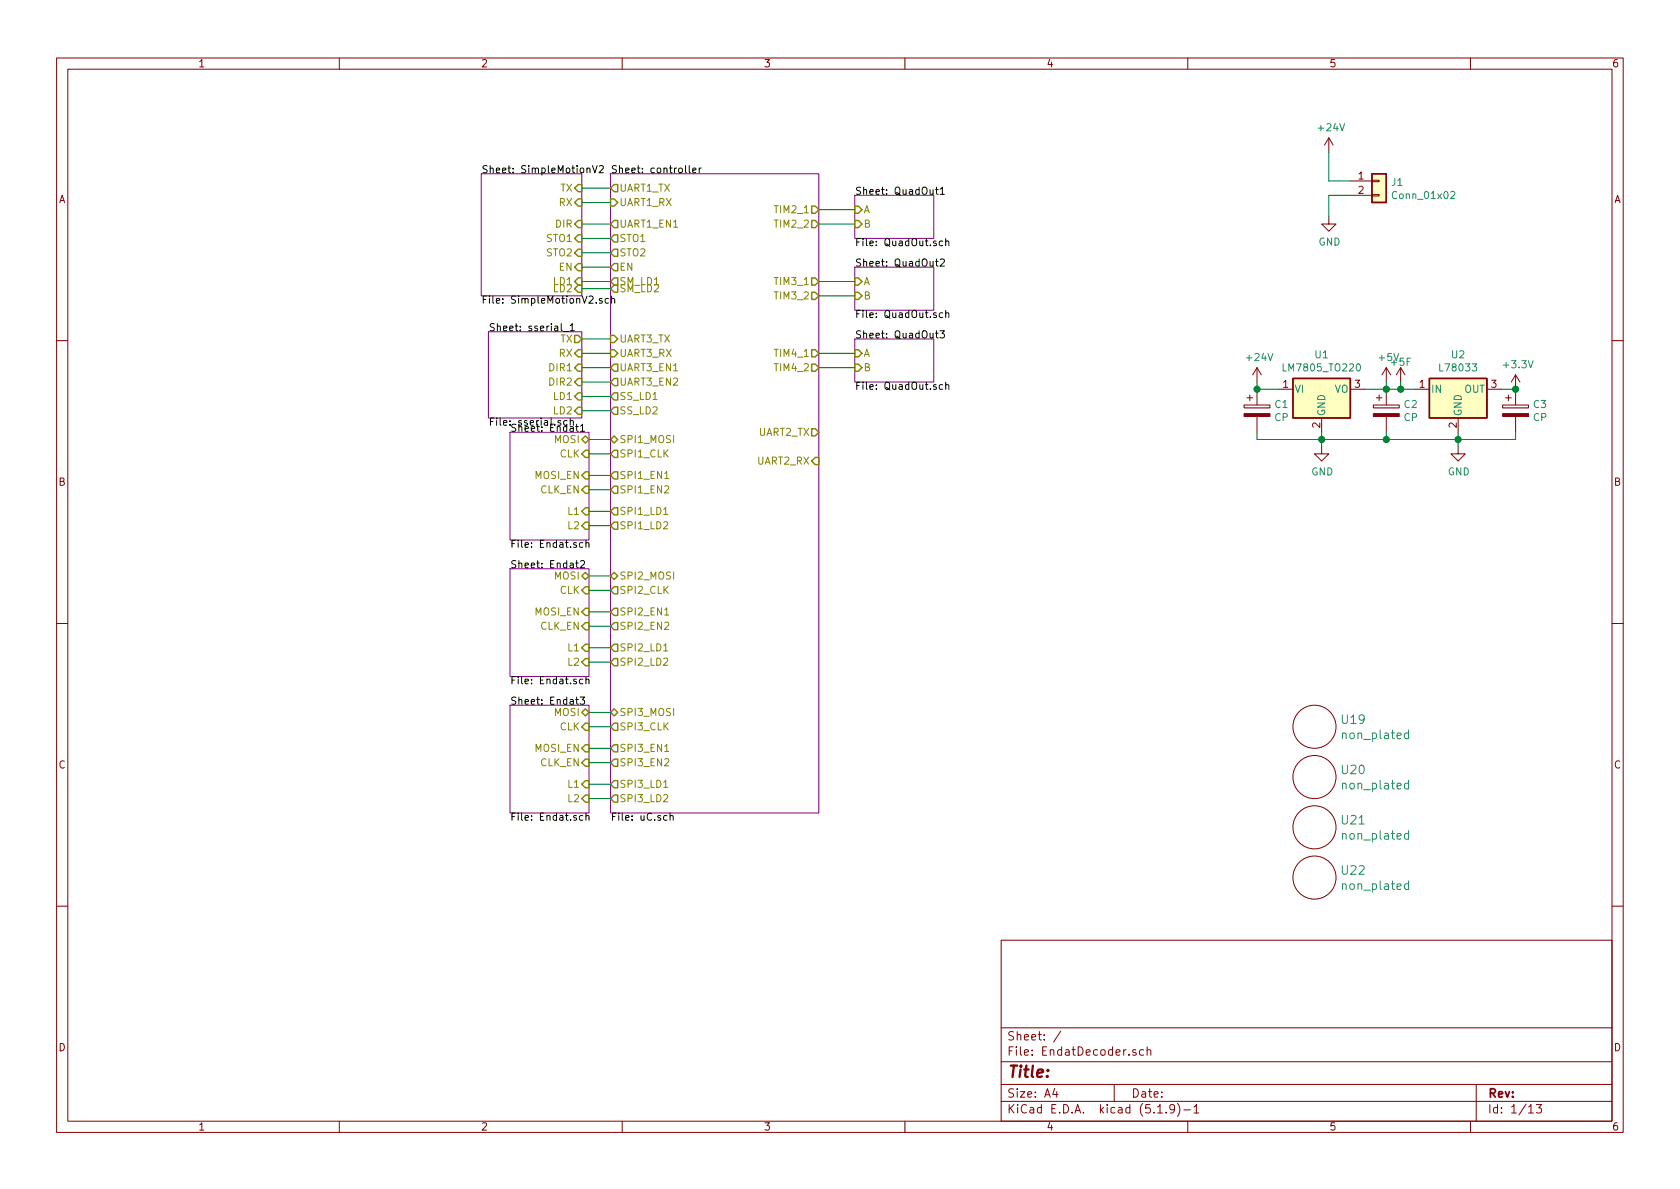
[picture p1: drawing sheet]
EESchema Schematic File Version 4
EELAYER 30 0
EELAYER END
$Descr A4 11693 8268
encoding utf-8
Sheet 1 13
Title ""
Date ""
Rev ""
Comp ""
Comment1 ""
Comment2 ""
Comment3 ""
Comment4 ""
$EndDescr
$Sheet
S 4250 1200 1450 4450
U 60D2628F
F0 "controller" 50
F1 "uC.sch" 50
F2 "TIM2_1" O R 5700 1450 50 
F3 "TIM2_2" O R 5700 1550 50 
F4 "UART2_TX" O R 5700 3000 50 
F5 "UART2_RX" I R 5700 3200 50 
F6 "SPI1_CLK" O L 4250 3150 50 
F7 "SPI1_MOSI" B L 4250 3050 50 
F8 "TIM4_1" O R 5700 2450 50 
F9 "TIM4_2" O R 5700 2550 50 
F10 "UART1_TX" O L 4250 1300 50 
F11 "UART1_RX" I L 4250 1400 50 
F12 "SPI3_CLK" O L 4250 5050 50 
F13 "SPI3_MOSI" B L 4250 4950 50 
F14 "SPI2_MOSI" B L 4250 4000 50 
F15 "SPI2_CLK" O L 4250 4100 50 
F16 "UART3_RX" I L 4250 2450 50 
F17 "UART3_TX" I L 4250 2350 50 
F18 "TIM3_1" O R 5700 1950 50 
F19 "TIM3_2" O R 5700 2050 50 
F20 "SPI2_EN1" O L 4250 4250 50 
F21 "SPI2_EN2" O L 4250 4350 50 
F22 "SPI2_LD1" O L 4250 4500 50 
F23 "SPI2_LD2" O L 4250 4600 50 
F24 "SPI1_EN1" O L 4250 3300 50 
F25 "SPI1_EN2" O L 4250 3400 50 
F26 "SPI1_LD1" O L 4250 3550 50 
F27 "SPI1_LD2" O L 4250 3650 50 
F28 "SPI3_EN1" O L 4250 5200 50 
F29 "SPI3_EN2" O L 4250 5300 50 
F30 "SPI3_LD1" O L 4250 5450 50 
F31 "SPI3_LD2" O L 4250 5550 50 
F32 "UART1_EN1" O L 4250 1550 50 
F33 "UART3_EN1" O L 4250 2550 50 
F34 "UART3_EN2" O L 4250 2650 50 
F35 "STO1" O L 4250 1650 50 
F36 "STO2" O L 4250 1750 50 
F37 "EN" O L 4250 1850 50 
F38 "SM_LD1" O L 4250 1950 50 
F39 "SM_LD2" O L 4250 2000 50 
F40 "SS_LD1" O L 4250 2750 50 
F41 "SS_LD2" O L 4250 2850 50 
$EndSheet
$Sheet
S 3400 2300 650  600 
U 60DBB6F1
F0 "sserial_1" 50
F1 "sserial.sch" 50
F2 "TX" O R 4050 2350 50 
F3 "RX" I R 4050 2450 50 
F4 "DIR2" I R 4050 2650 50 
F5 "DIR1" I R 4050 2550 50 
F6 "LD1" I R 4050 2750 50 
F7 "LD2" I R 4050 2850 50 
$EndSheet
$Sheet
S 3350 1200 700  850 
U 60DDE969
F0 "SimpleMotionV2" 50
F1 "SimpleMotionV2.sch" 50
F2 "TX" I R 4050 1300 50 
F3 "DIR" I R 4050 1550 50 
F4 "RX" I R 4050 1400 50 
F5 "STO1" I R 4050 1650 50 
F6 "STO2" I R 4050 1750 50 
F7 "EN" I R 4050 1850 50 
F8 "LD1" I R 4050 1950 50 
F9 "LD2" I R 4050 2000 50 
$EndSheet
Wire Wire Line
	4250 2350 4050 2350
Wire Wire Line
	4250 2450 4050 2450
Wire Wire Line
	4250 1300 4050 1300
Wire Wire Line
	4250 1400 4050 1400
$Sheet
S 3550 3000 550  750 
U 60DAA7B2
F0 "Endat1" 50
F1 "Endat.sch" 50
F2 "CLK" I R 4100 3150 50 
F3 "CLK_EN" I R 4100 3400 50 
F4 "MOSI" B R 4100 3050 50 
F5 "MOSI_EN" I R 4100 3300 50 
F6 "L1" I R 4100 3550 50 
F7 "L2" I R 4100 3650 50 
$EndSheet
$Sheet
S 3550 3950 550  750 
U 60F6DB7C
F0 "Endat2" 50
F1 "Endat.sch" 50
F2 "CLK" I R 4100 4100 50 
F3 "CLK_EN" I R 4100 4350 50 
F4 "MOSI" B R 4100 4000 50 
F5 "MOSI_EN" I R 4100 4250 50 
F6 "L1" I R 4100 4500 50 
F7 "L2" I R 4100 4600 50 
$EndSheet
$Sheet
S 3550 4900 550  750 
U 60F6E279
F0 "Endat3" 50
F1 "Endat.sch" 50
F2 "CLK" I R 4100 5050 50 
F3 "CLK_EN" I R 4100 5300 50 
F4 "MOSI" B R 4100 4950 50 
F5 "MOSI_EN" I R 4100 5200 50 
F6 "L1" I R 4100 5450 50 
F7 "L2" I R 4100 5550 50 
$EndSheet
Wire Wire Line
	4100 3050 4250 3050
Wire Wire Line
	4100 3150 4250 3150
Wire Wire Line
	4100 4000 4250 4000
Wire Wire Line
	4100 4100 4250 4100
Wire Wire Line
	4100 4950 4250 4950
Wire Wire Line
	4100 5050 4250 5050
$Sheet
S 5950 1350 550  300 
U 60F76619
F0 "QuadOut1" 50
F1 "QuadOut.sch" 50
F2 "A" I L 5950 1450 50 
F3 "B" I L 5950 1550 50 
$EndSheet
$Sheet
S 5950 1850 550  300 
U 6105E100
F0 "QuadOut2" 50
F1 "QuadOut.sch" 50
F2 "A" I L 5950 1950 50 
F3 "B" I L 5950 2050 50 
$EndSheet
$Sheet
S 5950 2350 550  300 
U 6105E423
F0 "QuadOut3" 50
F1 "QuadOut.sch" 50
F2 "A" I L 5950 2450 50 
F3 "B" I L 5950 2550 50 
$EndSheet
Wire Wire Line
	5700 1450 5950 1450
Wire Wire Line
	5700 1550 5950 1550
Wire Wire Line
	5700 1950 5950 1950
Wire Wire Line
	5700 2050 5950 2050
Wire Wire Line
	5700 2450 5950 2450
Wire Wire Line
	5700 2550 5950 2550
Wire Wire Line
	4250 3300 4100 3300
Wire Wire Line
	4250 3400 4100 3400
Wire Wire Line
	4250 3550 4100 3550
Wire Wire Line
	4250 3650 4100 3650
Wire Wire Line
	4250 4250 4100 4250
Wire Wire Line
	4250 4350 4100 4350
Wire Wire Line
	4250 4500 4100 4500
Wire Wire Line
	4250 4600 4100 4600
Wire Wire Line
	4250 5200 4100 5200
Wire Wire Line
	4250 5300 4100 5300
Wire Wire Line
	4100 5450 4250 5450
Wire Wire Line
	4250 5550 4100 5550
Wire Wire Line
	4250 1750 4050 1750
Wire Wire Line
	4250 1850 4050 1850
Wire Wire Line
	4250 1950 4050 1950
Wire Wire Line
	4250 1550 4050 1550
$Comp
L power:+24V #PWR0101
U 1 1
P 9250 1050
F 0 "#PWR0101" H 9250 900 50  0001 C CNN
F 1 "+24V" H 9265 1223 50  0000 C CNN
F 2 "" H 9250 1050 50  0001 C CNN
F 3 "" H 9250 1050 50  0001 C CNN
	1    9250 1050
	1    0    0    -1  
$EndComp
$Comp
L power:GND #PWR0102
U 1 1
P 9250 1500
F 0 "#PWR0102" H 9250 1250 50  0001 C CNN
F 1 "GND" H 9255 1327 50  0000 C CNN
F 2 "" H 9250 1500 50  0001 C CNN
F 3 "" H 9250 1500 50  0001 C CNN
	1    9250 1500
	1    0    0    -1  
$EndComp
Wire Wire Line
	9250 1350 9400 1350
Wire Wire Line
	9250 1250 9400 1250
Wire Wire Line
	9250 1350 9250 1500
Wire Wire Line
	9250 1050 9250 1250
$Comp
L Connector_Generic:Conn_01x02 J1
U 1 1
P 9600 1250
F 0 "J1" H 9680 1242 50  0000 L CNN
F 1 "Conn_01x02" H 9680 1151 50  0000 L CNN
F 2 "stmbl:RM5.08_1x2" H 9600 1250 50  0001 C CNN
F 3 "~" H 9600 1250 50  0001 C CNN
	1    9600 1250
	1    0    0    -1  
$EndComp
$Comp
L Regulator_Linear:LM7805_TO220 U1
U 1 1
P 9200 2700
F 0 "U1" H 9200 2942 50  0000 C CNN
F 1 "LM7805_TO220" H 9200 2851 50  0000 C CNN
F 2 "Package_TO_SOT_THT:TO-220-3_Vertical" H 9200 2925 50  0001 C CIN
F 3 "https://www.onsemi.cn/PowerSolutions/document/MC7800-D.PDF" H 9200 2650 50  0001 C CNN
	1    9200 2700
	1    0    0    -1  
$EndComp
$Comp
L power:+24V #PWR0103
U 1 1
P 8750 2650
F 0 "#PWR0103" H 8750 2500 50  0001 C CNN
F 1 "+24V" H 8765 2823 50  0000 C CNN
F 2 "" H 8750 2650 50  0001 C CNN
F 3 "" H 8750 2650 50  0001 C CNN
	1    8750 2650
	1    0    0    -1  
$EndComp
Wire Wire Line
	8750 2650 8750 2700
Wire Wire Line
	8750 2700 8900 2700
$Comp
L power:+5V #PWR0104
U 1 1
P 9650 2650
F 0 "#PWR0104" H 9650 2500 50  0001 C CNN
F 1 "+5V" H 9665 2823 50  0000 C CNN
F 2 "" H 9650 2650 50  0001 C CNN
F 3 "" H 9650 2650 50  0001 C CNN
	1    9650 2650
	1    0    0    -1  
$EndComp
Wire Wire Line
	9650 2650 9650 2700
Wire Wire Line
	9650 2700 9500 2700
$Comp
L Regulator_Linear:L7805 U2
U 1 1
P 10150 2700
F 0 "U2" H 10150 2942 50  0000 C CNN
F 1 "L78033" H 10150 2851 50  0000 C CNN
F 2 "Package_TO_SOT_SMD:SOT-223" H 10175 2550 50  0001 L CIN
F 3 "http://www.st.com/content/ccc/resource/technical/document/datasheet/41/4f/b3/b0/12/d4/47/88/CD00000444.pdf/files/CD00000444.pdf/jcr:content/translations/en.CD00000444.pdf" H 10150 2650 50  0001 C CNN
	1    10150 2700
	1    0    0    -1  
$EndComp
Wire Wire Line
	9650 2700 9750 2700
Connection ~ 9650 2700
$Comp
L Device:CP C1
U 1 1
P 8750 2850
F 0 "C1" H 8868 2896 50  0000 L CNN
F 1 "CP" H 8868 2805 50  0000 L CNN
F 2 "Capacitor_THT:CP_Radial_D6.3mm_P2.50mm" H 8788 2700 50  0001 C CNN
F 3 "~" H 8750 2850 50  0001 C CNN
	1    8750 2850
	1    0    0    -1  
$EndComp
Connection ~ 8750 2700
$Comp
L Device:CP C2
U 1 1
P 9650 2850
F 0 "C2" H 9768 2896 50  0000 L CNN
F 1 "CP" H 9768 2805 50  0000 L CNN
F 2 "Capacitor_THT:CP_Radial_D6.3mm_P2.50mm" H 9688 2700 50  0001 C CNN
F 3 "~" H 9650 2850 50  0001 C CNN
	1    9650 2850
	1    0    0    -1  
$EndComp
$Comp
L power:GND #PWR0105
U 1 1
P 9200 3100
F 0 "#PWR0105" H 9200 2850 50  0001 C CNN
F 1 "GND" H 9205 2927 50  0000 C CNN
F 2 "" H 9200 3100 50  0001 C CNN
F 3 "" H 9200 3100 50  0001 C CNN
	1    9200 3100
	1    0    0    -1  
$EndComp
Wire Wire Line
	9200 3100 9200 3050
Wire Wire Line
	8750 3000 8750 3050
Wire Wire Line
	8750 3050 9200 3050
Connection ~ 9200 3050
Wire Wire Line
	9200 3050 9200 3000
Wire Wire Line
	9200 3050 9650 3050
Wire Wire Line
	9650 3050 9650 3000
Wire Wire Line
	9650 3050 10150 3050
Wire Wire Line
	10150 3050 10150 3000
Connection ~ 9650 3050
$Comp
L Device:CP C3
U 1 1
P 10550 2850
F 0 "C3" H 10668 2896 50  0000 L CNN
F 1 "CP" H 10668 2805 50  0000 L CNN
F 2 "Capacitor_THT:CP_Radial_D6.3mm_P2.50mm" H 10588 2700 50  0001 C CNN
F 3 "~" H 10550 2850 50  0001 C CNN
	1    10550 2850
	1    0    0    -1  
$EndComp
Wire Wire Line
	10450 2700 10550 2700
Wire Wire Line
	10550 3000 10550 3050
Wire Wire Line
	10550 3050 10150 3050
Connection ~ 10150 3050
$Comp
L power:GND #PWR0106
U 1 1
P 10150 3100
F 0 "#PWR0106" H 10150 2850 50  0001 C CNN
F 1 "GND" H 10155 2927 50  0000 C CNN
F 2 "" H 10150 3100 50  0001 C CNN
F 3 "" H 10150 3100 50  0001 C CNN
	1    10150 3100
	1    0    0    -1  
$EndComp
Wire Wire Line
	10150 3100 10150 3050
Wire Wire Line
	4050 1650 4250 1650
Wire Wire Line
	4050 2550 4250 2550
Wire Wire Line
	4050 2650 4250 2650
Wire Wire Line
	4250 2750 4050 2750
Wire Wire Line
	4250 2850 4050 2850
Wire Wire Line
	4250 2000 4050 2000
$Comp
L stmbl:non_plated U20
U 1 1
P 9150 5400
F 0 "U20" H 9328 5453 60  0000 L CNN
F 1 "non_plated" H 9328 5347 60  0000 L CNN
F 2 "stmbl:non_plated_3mm" H 9150 5400 60  0001 C CNN
F 3 "" H 9150 5400 60  0001 C CNN
	1    9150 5400
	1    0    0    -1  
$EndComp
$Comp
L stmbl:non_plated U19
U 1 1
P 9150 5050
F 0 "U19" H 9328 5103 60  0000 L CNN
F 1 "non_plated" H 9328 4997 60  0000 L CNN
F 2 "stmbl:non_plated_3mm" H 9150 5050 60  0001 C CNN
F 3 "" H 9150 5050 60  0001 C CNN
	1    9150 5050
	1    0    0    -1  
$EndComp
$Comp
L stmbl:non_plated U21
U 1 1
P 9150 5750
F 0 "U21" H 9328 5803 60  0000 L CNN
F 1 "non_plated" H 9328 5697 60  0000 L CNN
F 2 "stmbl:non_plated_3mm" H 9150 5750 60  0001 C CNN
F 3 "" H 9150 5750 60  0001 C CNN
	1    9150 5750
	1    0    0    -1  
$EndComp
$Comp
L stmbl:non_plated U22
U 1 1
P 9150 6100
F 0 "U22" H 9328 6153 60  0000 L CNN
F 1 "non_plated" H 9328 6047 60  0000 L CNN
F 2 "stmbl:non_plated_3mm" H 9150 6100 60  0001 C CNN
F 3 "" H 9150 6100 60  0001 C CNN
	1    9150 6100
	1    0    0    -1  
$EndComp
$Comp
L stmbl:+5F #PWR?
U 1 1
P 9750 2650
AR Path="/5E3B6B49/60D6BDC0" Ref="#PWR?"  Part="1" 
AR Path="/5E556DF0/60D6BDC0" Ref="#PWR?"  Part="1" 
AR Path="/5E5575AE/60D6BDC0" Ref="#PWR?"  Part="1" 
AR Path="/5E557D72/60D6BDC0" Ref="#PWR?"  Part="1" 
AR Path="/5E62B906/60D6BDC0" Ref="#PWR?"  Part="1" 
AR Path="/5E651360/60D6BDC0" Ref="#PWR?"  Part="1" 
AR Path="/5E65E3CE/60D6BDC0" Ref="#PWR?"  Part="1" 
AR Path="/5E687933/60D6BDC0" Ref="#PWR?"  Part="1" 
AR Path="/60DDE969/60D6BDC0" Ref="#PWR?"  Part="1" 
AR Path="/60F76619/60D6BDC0" Ref="#PWR?"  Part="1" 
AR Path="/6105E100/60D6BDC0" Ref="#PWR?"  Part="1" 
AR Path="/6105E423/60D6BDC0" Ref="#PWR?"  Part="1" 
AR Path="/60D6BDC0" Ref="#PWR0158"  Part="1" 
F 0 "#PWR0158" H 9750 2500 50  0001 C CNN
F 1 "+5F" H 9750 2790 50  0000 C CNN
F 2 "" H 9750 2650 50  0000 C CNN
F 3 "" H 9750 2650 50  0000 C CNN
	1    9750 2650
	1    0    0    -1  
$EndComp
Wire Wire Line
	9750 2650 9750 2700
Connection ~ 9750 2700
Wire Wire Line
	9750 2700 9850 2700
$Comp
L power:+3.3V #PWR?
U 1 1
P 10550 2700
F 0 "#PWR?" H 10550 2550 50  0001 C CNN
F 1 "+3.3V" H 10565 2873 50  0000 C CNN
F 2 "" H 10550 2700 50  0001 C CNN
F 3 "" H 10550 2700 50  0001 C CNN
	1    10550 2700
	1    0    0    -1  
$EndComp
Connection ~ 10550 2700
$EndSCHEMATC
